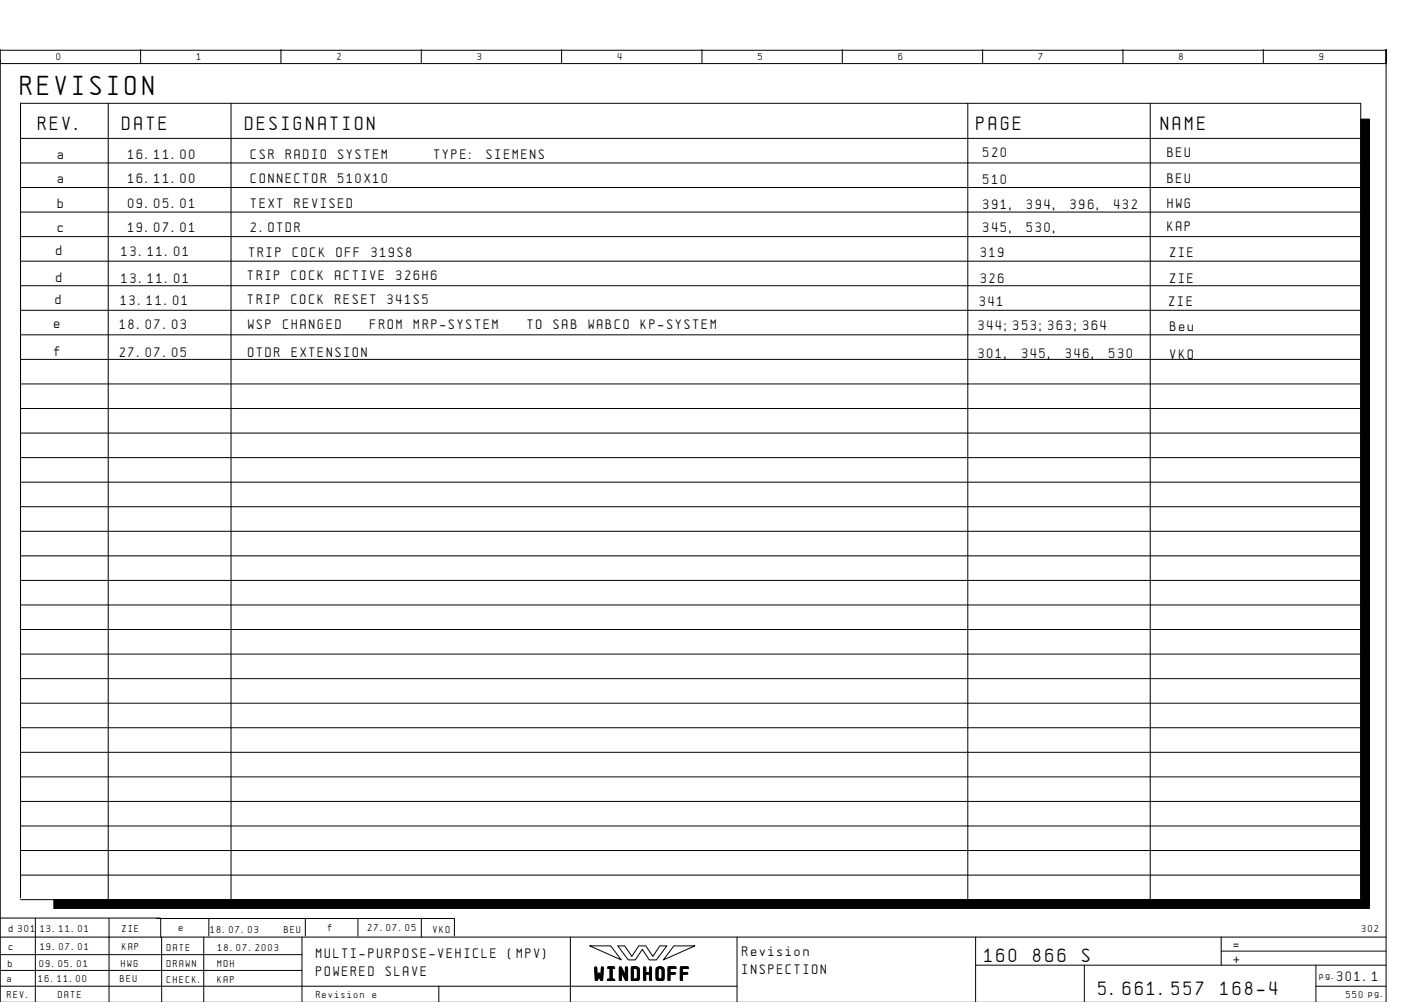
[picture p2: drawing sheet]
<svg xmlns="http://www.w3.org/2000/svg" width="399mm" height="286mm" viewBox="0 0 399 286" stroke-linecap="round" stroke-linejoin="round" font-family="sans-serif">
<g fill="none" stroke="#000" stroke-width=".29">
<path d="M.1 14.1v4h395v-4v271.6M.1 17.1v250M.1 14.3h395M40.1 14.1v4M80.1 14.1v4M120.1 14.1v4M160.1 14.1v4M200.1 14.1v4M240.1 14.1v4M280.1 14.1v4M320.1 14.1v4M360.1 14.1v4"/>
<path d="M5.9 39.4h381.9M30.9 29.5v226.9M65.8 29.5v226.9M275.9 29.5v226.9M327.9 29.5v226.9M5.9 46.5h381.9M5.9 53.4h381.9M5.9 60.5h381.9M5.9 67.4h381.9M5.9 74.5h381.9M5.9 81.4h381.9M5.9 88.5h381.9"/>
<path d="M5.9 95.4h381.9M5.9 102.5h381.9M5.9 109.4h381.9M5.9 116.5h381.9M5.9 123.4h381.9M5.9 130.5h381.9M5.9 137.4h381.9M5.9 144.5h381.9M5.9 151.4h381.9M5.9 158.5h381.9M5.9 165.4h381.9M5.9 172.5h381.9"/>
<path d="M5.9 179.4h381.9M5.9 186.4h381.9M5.9 193.4h381.9M5.9 200.4h381.9M5.9 207.5h381.9M5.9 214.4h381.9M5.9 221.5h381.9M5.9 228.4h381.9M5.9 235.5h381.9M5.9 256.4h381.9M5.9 242.4h381.9M5.9 249.5h381.9"/>
<path d="M387.9 255.9v-226.5h-382v226.6M.1 261.7h45.7v5.5M10.1 267.1v18.5M10.1 261.7v5.6M31.1 261.8v5.5M31.1 267.1v18.5M44.5 261.8h15M46.1 267.1v18.6M58.1 267.1v18.6M59.5 261.8v5M59.5 261.8h27.5v5M86.1 272.1h-86"/>
<path d="M86.1 276.6h-86M86.1 267.1v18.6M87 261.8h15M102 261.8h27.5v5M102 261.8v5M120.1 261.8v5.3M162.6 267.1v18.6M168.1 269.6h6l3 4zM176.1 269.6h2l2 3 2-3h2l2 3 2-3h2l-3 4h-2l-2-3-2 3h-2zM192.1 269.6h6l-9 4zM210.1 267.1v18.6M278.1 275.1h117"/>
<path d="M278.1 267.1v18.6M309.1 275.1v10.6M348.1 271.1h47M348.1 267.1v8M375.1 275.1v10.6M395.1 267.1h-395v18.6M125.1 281.1v4.6M210.1 281.1h-210M375.1 281.1h20"/>
</g>
<path d="M387.8 33.9h2.6v222.5h-2.6zM15.4 256.4h375v2.6h-375z" fill="#000" stroke="#000" stroke-width=".29"/>
<text font-size="6.2" x="5.9" y="26.9">REVISION</text>
<g font-size="4.4">
<text x="10.9" y="37">REV.</text>
<text x="34.9" y="37">DATE</text>
<text x="69.9" y="37">DESIGNATION</text>
<text x="278.4" y="37">PAGE</text>
<text x="330.9" y="37">NAME</text>
<text x="280.6" y="274.1">160</text>
<text x="294.5" y="274.1">866</text>
<text x="308.4" y="274.1">S</text>
<text x="169.5" y="279.3">WINDHOFF</text>
<text x="313.1" y="283.6">5.661.557</text>
<text x="347.9" y="283.6">168-4</text>
</g>
<g font-size="3.1">
<text x="16.5" y="45.4">a</text>
<text x="36.5" y="45.4">16.11.00</text>
<text x="71.5" y="45.4">CSR</text>
<text x="81.5" y="45.4">RADIO</text>
<text x="96.4" y="45.4">SYSTEM</text>
<text x="123.8" y="45.4">TYPE:</text>
<text x="138.7" y="45.4">SIEMENS</text>
<text x="280.3" y="44.7">520</text>
<text x="332.8" y="44.7">BEU</text>
<text x="16.5" y="52.3">a</text>
<text x="36.5" y="52.3">16.11.00</text>
<text x="71.5" y="52.3">CONNECTOR</text>
<text x="96.4" y="52.3">510X10</text>
<text x="280.3" y="52.5">510</text>
<text x="332.8" y="52.2">BEU</text>
<text x="16.5" y="59.3">b</text>
<text x="36.5" y="59.3">09.05.01</text>
<text x="71.5" y="59.3">TEXT</text>
<text x="84" y="59.3">REVISED</text>
<text x="280.3" y="59.5">391,</text>
<text x="292.7" y="59.5">394,</text>
<text x="305.2" y="59.5">396,</text>
<text x="317.6" y="59.5">432</text>
<text x="332.8" y="59.2">HWG</text>
<text x="332.8" y="65.7">KAP</text>
<text x="16.5" y="66.3">c</text>
<text x="36.5" y="66.3">19.07.01</text>
<text x="71.5" y="66.3">2.OTDR</text>
<text x="280.3" y="66">345,</text>
<text x="292.7" y="66">530,</text>
<text x="16" y="72.8">d</text>
<text x="34.7" y="73.1">13.11.01</text>
<text x="71" y="73.3">TRIP</text>
<text x="83.5" y="73.3">COCK</text>
<text x="95.9" y="73.3">OFF</text>
<text x="105.9" y="73.3">319S8</text>
<text x="279.5" y="73.3">319</text>
<text x="333.5" y="73.3">ZIE</text>
<text x="16" y="80.3">d</text>
<text x="34.7" y="80.6">13.11.01</text>
<text x="70.7" y="79.7">TRIP</text>
<text x="83.1" y="79.7">COCK</text>
<text x="95.6" y="79.7">ACTIVE</text>
<text x="113" y="79.7">326H6</text>
<text x="279.5" y="80.8">326</text>
<text x="333.5" y="80.8">ZIE</text>
<text x="15.8" y="86.6">d</text>
<text x="34.4" y="86.9">13.11.01</text>
<text x="70.7" y="86.6">TRIP</text>
<text x="83.1" y="86.6">COCK</text>
<text x="95.6" y="86.6">RESET</text>
<text x="110.5" y="86.6">341S5</text>
<text x="279.3" y="87.1">341</text>
<text x="333.3" y="87.1">ZIE</text>
<text x="15.5" y="93.4">e</text>
<text x="34.1" y="93.7">18.07.03</text>
<text x="70.7" y="93.7">WSP</text>
<text x="80.7" y="93.7">CHANGED</text>
<text x="105.6" y="93.7">FROM</text>
<text x="118" y="93.7">MRP-SYSTEM</text>
<text x="150.3" y="93.7">TO</text>
<text x="157.8" y="93.7">SAB</text>
<text x="167.7" y="93.7">WABCO</text>
<text x="182.7" y="93.7">KP-SYSTEM</text>
<text x="278.9" y="94">344;353;363;364</text>
<text x="333.6" y="94.3">Beu</text>
<text x="15.5" y="101.4">f</text>
<text x="34.1" y="101.6">27.07.05</text>
<text x="70.7" y="101.6">OTDR</text>
<text x="83.2" y="101.6">EXTENSION</text>
<text x="278.9" y="102">301,</text>
<text x="291.3" y="102">345,</text>
<text x="303.8" y="102">346,</text>
<text x="316.2" y="102">530</text>
<text x="333.6" y="102.2">VKO</text>
<text x="90.1" y="273.1">MULTI-PURPOSE-VEHICLE</text>
<text x="144.8" y="273.1">(MPV)</text>
<text x="211.6" y="272.6">Revision</text>
<text x="351.6" y="270.6">=</text>
<text x="351.6" y="274.6">+</text>
<text x="90.1" y="278.1">POWERED</text>
<text x="110" y="278.1">SLAVE</text>
<text x="211.6" y="277.6">INSPECTION</text>
<text x="381.1" y="279.6">301.1</text>
</g>
<g font-size="2.3">
<text x="16.1" y="17.1">0</text>
<text x="56.1" y="17.1">1</text>
<text x="96.1" y="17.1">2</text>
<text x="136.1" y="17.1">3</text>
<text x="176.1" y="17.1">4</text>
<text x="216.1" y="17.1">5</text>
<text x="256.1" y="17.1">6</text>
<text x="296.1" y="17.1">7</text>
<text x="336.1" y="17.1">8</text>
<text x="376.1" y="17.1">9</text>
<text x="2.5" y="265.8">d 301</text>
<text x="11.5" y="265.8">13.11.01</text>
<text x="34.8" y="265.8">ZIE</text>
<text x="51" y="265.4">e</text>
<text x="60" y="265.9">18.07.03</text>
<text x="81" y="265.9">BEU</text>
<text x="93.5" y="265.4">f</text>
<text x="104.8" y="265.4">27.07.05</text>
<text x="123.5" y="265.9">VKO</text>
<text x="388.2" y="265.6">302</text>
<text x="2.3" y="275.6">b</text>
<text x="2.5" y="270.8">c</text>
<text x="11.3" y="275.6">09.05.01</text>
<text x="11.5" y="270.8">19.07.01</text>
<text x="34.5" y="275.6">HWG</text>
<text x="34.8" y="270.8">KAP</text>
<text x="47.6" y="271.1">DATE</text>
<text x="47.6" y="275.6">DRAWN</text>
<text x="62" y="275.6">MOH</text>
<text x="62.1" y="271.1">18.07.2003</text>
<text x="2.1" y="280">a</text>
<text x="11" y="280">16.11.00</text>
<text x="34.3" y="280">BEU</text>
<text x="47.6" y="280.1">CHECK.</text>
<text x="62" y="280.1">KAP</text>
<text x="376.1" y="279.1">pg.</text>
<text x="2.1" y="284.6">REV.</text>
<text x="16.6" y="284.6">DATE</text>
<text x="90.1" y="284.6">Revision</text>
<text x="106.2" y="284.6">e</text>
<text x="383.7" y="284.6">550 pg.</text>
</g>
</svg>
